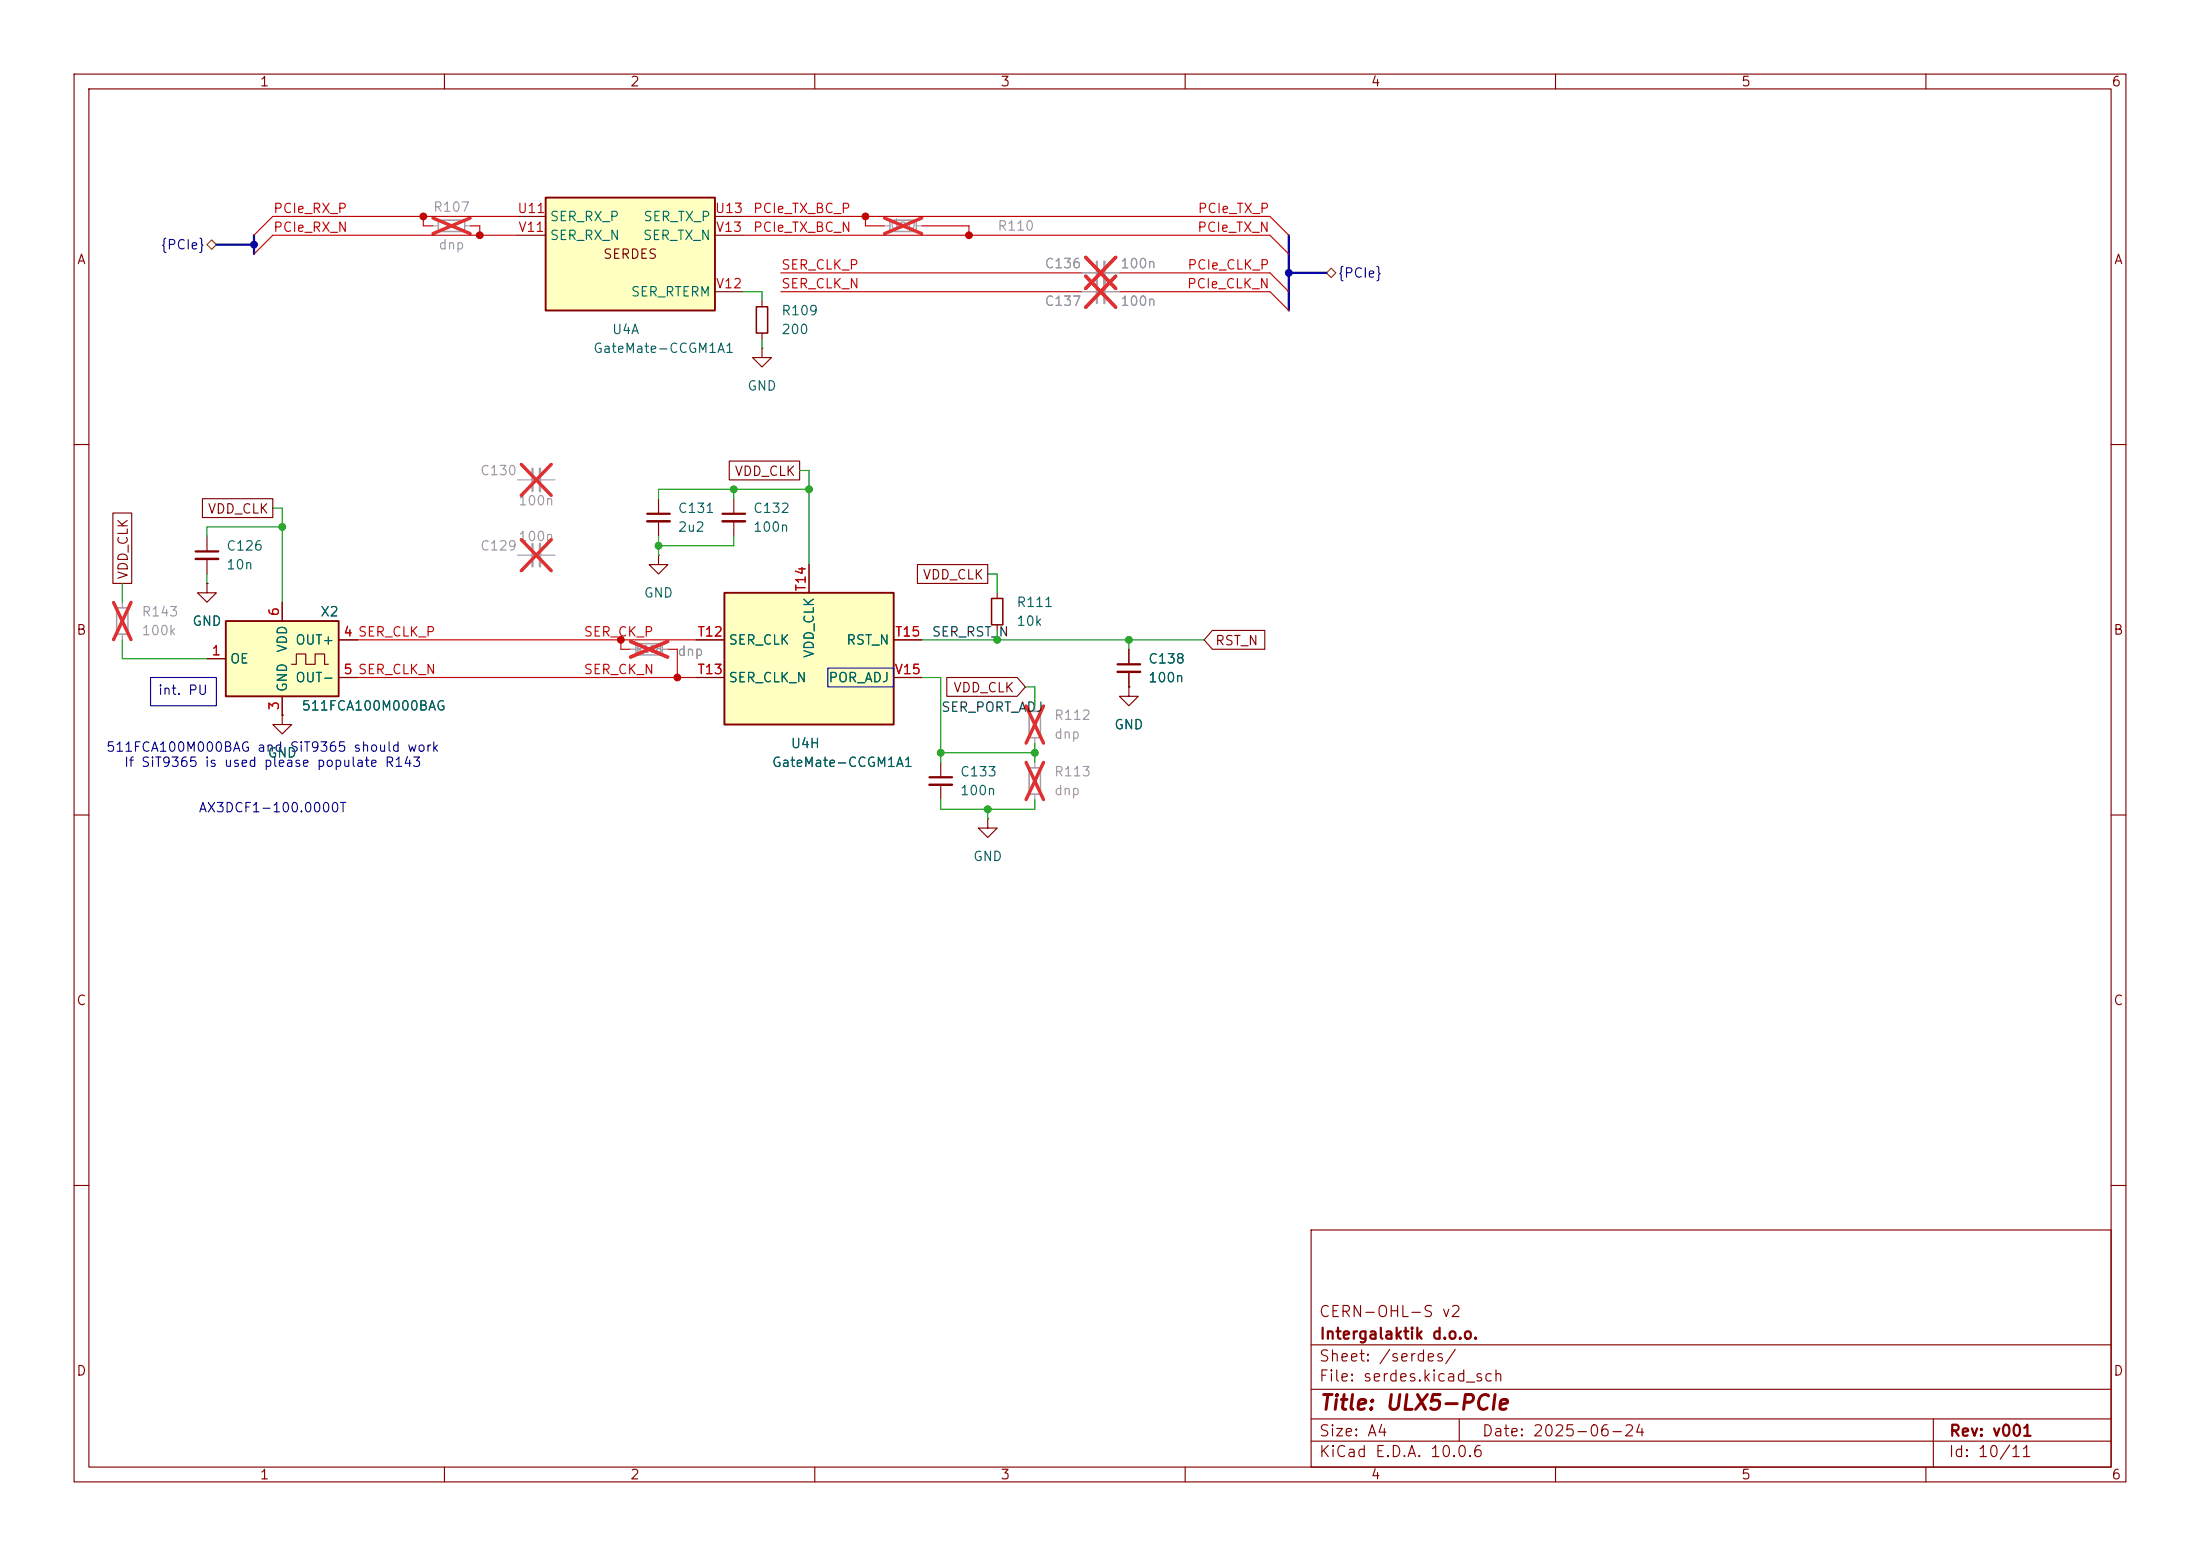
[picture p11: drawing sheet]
<svg xmlns="http://www.w3.org/2000/svg" width="297mm" height="210mm" viewBox="0 0 297 210" stroke-linecap="round" stroke-linejoin="round" font-family="sans-serif">
<g fill="none" stroke="#840000" stroke-width=".15">
<path d="M10 10h277v190h-277zM12 12h273v186h-273zM60 10v2M110 10v2M160 10v2M210 10v2M260 10v2M102.9 40.6v.8M102.9 45v.7M10 60h2M27.9 78.7v1.3h1.3l-1.3 1.3-1.2-1.3h1.2M27.9 78.7h.1"/>
<path d="M88.9 74.9v1.3h1.3l-1.3 1.3-1.3-1.3h1.3M88.9 74.9h.1M88.9 67.3v2M88.9 70.4v2M285 60h2M38.1 96.5v1.3h1.3l-1.3 1.3-1.3-1.3h1.3M38.1 96.5h.1M134.6 80v.8M134.6 84.3v.8M10 110h2M285 110h2M10 160h2"/>
<path d="M177 166h108v32h-108zM285 160h2M60 198v2M110 198v2M160 198v2M177 194.5h108M177 191.5h108M177 187.5h108M177 181.5h108M197 191.5v3M210 198v2M260 198v2"/>
<path d="M261 191.5v6.5"/>
</g>
<path d="M102.1 41.4h1.5v3.6h-1.5zM133.9 80.8h1.5v3.5h-1.5z" fill="none" stroke="#840000" stroke-width=".2"/>
<path d="M71.9 63.2v3.1M71.9 73.4v3.1" fill="none" stroke="#a1a1a1" stroke-width=".3"/>
<path d="M72.9 63.2v3.1M72.9 73.4v3.1" fill="none" stroke="#a1a1a1" stroke-width=".33"/>
<path d="M69.8 64.8h2.1M69.8 74.9h2.1M72.9 64.8h2M72.9 74.9h2M16.5 81.3v.7M16.5 85.6v.8M85.1 87.6h.8M89.4 87.6h.8" fill="none" stroke="#a1a1a1" stroke-width=".15"/>
<path d="M70.4 62.7l4 4.2M70.4 72.8l4 4.2M74.4 62.7l-4 4.2M74.4 72.8l-4 4.2M15.3 81.3l2.4 5M17.7 81.3l-2.4 5M85.1 86.6l5 2.1M90.1 86.6l-5 2.1" fill="none" stroke="#e12e31" stroke-width=".46"/>
<path d="M87.4 69.3h3" fill="none" stroke="#840000" stroke-width=".3"/>
<path d="M87.4 70.4h3" fill="none" stroke="#840000" stroke-width=".33"/>
<path d="M15.7 82h1.6v3.6h-1.6zM85.9 86.9h3.5v1.5h-3.5z" fill="none" stroke="#a1a1a1" stroke-width=".2"/>
<path d="M30.5 83.8h15.2v10.2h-15.2z" fill="#ffffc2"/>
<path d="M30.5 83.8h15.2v10.2h-15.2z" fill="none" stroke="#840000" stroke-width=".25"/>
<path d="M27.9 72.4v2M27.9 75.4v2.1M99.1 67.3v2M99.1 70.4v2M27.9 88.9h2.6M38.1 81.3v2.5M38.1 94v2.5M39.4 89.7h.6v-1.4h1.3v1.4h1.2v-1.4h1.3v1.4h.5M45.7 86.4h2.6M45.7 91.4h2.6M152.4 87.6v2.1M152.4 90.7v2" fill="none" stroke="#840000" stroke-width=".15"/>
<path d="M26.4 74.4h3.1M97.5 69.3h3.1M150.9 89.7h3" fill="none" stroke="#840000" stroke-width=".3"/>
<path d="M26.4 75.4h3.1M97.5 70.4h3.1M150.9 90.7h3" fill="none" stroke="#840000" stroke-width=".33"/>
<path d="M97.8 80h22.8v17.8h-22.8z" fill="#ffffc2"/>
<path d="M97.8 80h22.8v17.8h-22.8z" fill="none" stroke="#840000" stroke-width=".25"/>
<g fill="none" stroke="#840000" stroke-width=".15">
<path d="M102.9 47v1.3h1.2l-1.2 1.2-1.3-1.2h1.3M102.9 47h.1M109.2 76.2v3.8M94 86.4h3.8M94 91.4h3.8M120.6 86.4h3.9M120.6 91.4h3.9M152.4 92.7v1.3h1.3l-1.3 1.3-1.3-1.3h1.3M152.4 92.7h.1M127 102.9v2M127 105.9v2.1M133.3 110.5v1.3h1.3l-1.3 1.2-1.2-1.2h1.2"/>
<path d="M133.3 110.5h.1"/>
</g>
<path d="M138.9 96h1.6v3.6h-1.6zM138.9 103.6h1.6v3.6h-1.6z" fill="none" stroke="#a1a1a1" stroke-width=".2"/>
<path d="M139.7 95.3v.7M139.7 99.6v.7M139.7 102.9v.7M139.7 107.2v.8" fill="none" stroke="#a1a1a1" stroke-width=".15"/>
<path d="M138.5 95.3l2.4 5M140.9 95.3l-2.4 5M138.5 102.9l2.4 5M140.9 102.9l-2.4 5" fill="none" stroke="#e12e31" stroke-width=".46"/>
<path d="M125.5 104.9h3" fill="none" stroke="#840000" stroke-width=".3"/>
<path d="M125.5 105.9h3" fill="none" stroke="#840000" stroke-width=".33"/>
<path d="M73.7 26.7h22.8v15.2h-22.8z" fill="#ffffc2"/>
<path d="M73.7 26.7h22.8v15.2h-22.8z" fill="none" stroke="#840000" stroke-width=".25"/>
<g fill="none" stroke="#840000" stroke-width=".15">
<path d="M69.8 29.2h3.9M69.8 31.8h3.9M96.5 29.2h3.8M96.5 31.8h3.8M96.5 39.4h3.8M15.2 69.2h2.6v9.5h-2.6zM27.3 67.3h9.5v2.6h-9.5zM27.9 78.7h.1M98.5 62.2h9.4v2.6h-9.4zM109.2 76.2v3.8M123.9 76.2h9.4v2.5h-9.4zM27.9 88.9h2.6"/>
<path d="M38.1 96.5h.1M38.1 81.3v2.5M38.1 94v2.5M45.7 86.4h2.6M45.7 91.4h2.6M94 86.4h3.8M94 91.4h3.8M120.6 86.4h3.9M120.6 91.4h3.9M127.8 91.4h9.5l1.1 1.3-1.1 1.3h-9.5zM152.4 92.7h.1M152.4 87.6v2.1"/>
<path d="M152.4 90.7v2M163.7 85.1h7.1v2.5h-7.1l-1.1-1.2z"/>
</g>
<path d="M59.2 29.7h3.5v1.5h-3.5zM120.1 29.7h3.6v1.5h-3.6z" fill="none" stroke="#a1a1a1" stroke-width=".2"/>
<path d="M58.4 30.5h.8M62.7 30.5h.8M119.4 30.5h.7M123.7 30.5h.8M146 36.8h2.1M146 39.4h2.1M149.1 36.8h2M149.1 39.4h2M85.1 87.6h.8M89.4 87.6h.8" fill="none" stroke="#a1a1a1" stroke-width=".15"/>
<path d="M58.5 29.4l5 2.1M63.5 29.4l-5 2.1M119.4 29.4l5 2.1M124.4 29.4l-5 2.1M146.6 34.7l4 4.2M146.6 37.3l4 4.2M150.6 34.7l-4 4.2M150.6 37.3l-4 4.2M85.1 86.6l5 2.1M90.1 86.6l-5 2.1" fill="none" stroke="#e12e31" stroke-width=".46"/>
<path d="M148.1 35.3v5.6" fill="none" stroke="#a1a1a1" stroke-width=".3"/>
<path d="M149.1 35.3v5.6" fill="none" stroke="#a1a1a1" stroke-width=".33"/>
<path d="M27.9 33l.7-.6 .6 .6-.6 .7zM179.1 36.8l.6-.6 .6 .6-.6 .7z" fill="none" stroke="#725600" stroke-width=".15"/>
<path d="M29.2 33h5.1M34.3 31.8v2.5M174 31.8v10.1M174 36.8h5.1" fill="none" stroke="#000084" stroke-width=".3"/>
<g fill="none" stroke="#009600" stroke-width=".15">
<path d="M100.3 39.4h2.6v1.2M102.9 45.7v1.3M16.5 78.7v2.6M27.9 77.5v1.2M36.8 68.6h1.3v12.7M38.1 71.1h-10.2v1.3M88.9 72.4v2.5M99.1 66v1.3M99.1 72.4v1.3h-10.2M107.9 63.5h1.3v12.7M109.2 66h-20.3v1.3M133.3 77.5h1.3v2.5"/>
<path d="M16.5 86.4v2.5h11.4M124.5 91.4h2.5v11.5M124.5 86.4h38.1M134.6 85.1v1.3M138.4 92.7h1.3v2.6M152.4 86.4v1.2M127 108v1.2h12.7v-1.2M127 101.6h12.7M133.3 109.2v1.3M139.7 100.3v2.6"/>
</g>
<g fill="none" stroke="#c20000" stroke-width=".15">
<path d="M57.1 29.2v1.3h1.3M63.5 30.5h1.3v1.3M69.8 31.8h-33l-2.5 2.5M69.8 29.2h-33l-2.5 2.6M100.3 31.8h71.1l2.6 2.5M100.3 29.2h71.1l2.6 2.6M105.4 36.8h40.6M105.4 39.4h40.6M116.8 29.2v1.3h2.6M124.5 30.5h6.3v1.3M151.1 36.8h20.3l2.6 2.6M151.1 39.4h20.3l2.6 2.5"/>
<path d="M48.3 91.4h45.7M48.3 86.4h45.7M83.8 86.4v1.2h1.3M90.2 87.6h1.2v3.8"/>
</g>
<path d="M20.3 91.4h8.9v3.9h-8.9zM111.8 90.2h8.8v2.5h-8.8z" fill="none" stroke="#0000c2" stroke-width=".15"/>
<g fill="#c20000" stroke="#c20000" stroke-width=".14">
<circle cx="130.8" cy="31.8" r=".46"/>
<circle cx="116.8" cy="29.2" r=".46"/>
<circle cx="83.8" cy="86.4" r=".46"/>
<circle cx="91.4" cy="91.4" r=".46"/>
<circle cx="57.1" cy="29.2" r=".46"/>
<circle cx="64.8" cy="31.8" r=".46"/>
</g>
<g fill="#000084" stroke="#000084" stroke-width=".14">
<circle cx="174" cy="36.8" r=".46"/>
<circle cx="34.3" cy="33" r=".46"/>
</g>
<g fill="#009600" stroke="#009600" stroke-width=".14">
<circle cx="38.1" cy="71.1" r=".46"/>
<circle cx="152.4" cy="86.4" r=".46"/>
<circle cx="134.6" cy="86.4" r=".46"/>
<circle cx="133.3" cy="109.2" r=".46"/>
<circle cx="139.7" cy="101.6" r=".46"/>
<circle cx="127" cy="101.6" r=".46"/>
<circle cx="88.9" cy="73.7" r=".46"/>
<circle cx="109.2" cy="66" r=".46"/>
<circle cx="99.1" cy="66" r=".46"/>
</g>
<text font-size="2" fill="#840000" x="178" y="190.8">Title: ULX5-PCIe</text>
<g font-size="1.5" fill="#840000">
<text x="178" y="178.1">CERN-OHL-S v2</text>
<text x="178" y="184.1">Sheet: /serdes/</text>
<text x="178" y="181.1">Intergalaktik d.o.o.</text>
<text x="178" y="186.8">File: serdes.kicad_sch</text>
<text x="178" y="197">KiCad E.D.A. 10.0.6</text>
<text x="178" y="194.2">Size: A4</text>
<text x="200" y="194.2">Date: 2025-06-24</text>
<text x="263" y="197">Id: 10/11</text>
<text x="263" y="194.2">Rev: v001</text>
</g>
<g font-size="1.3" fill="#840000">
<text x="35" y="12">1</text>
<text x="85" y="12">2</text>
<text x="135" y="12">3</text>
<text x="185" y="12">4</text>
<text x="235" y="12">5</text>
<text x="285" y="12">6</text>
<text x="10.3" y="36">A</text>
<text x="81.3" y="35.3">SERDES</text>
<text x="285.3" y="36">A</text>
<text x="99.1" y="64.6">VDD_CLK</text>
<text x="28" y="69.6">VDD_CLK</text>
<text x="17.6" y="78.3" transform="rotate(-90 17.6 78.3)">VDD_CLK</text>
<text x="124.5" y="78.5">VDD_CLK</text>
<text x="10.2" y="86">B</text>
<text x="164" y="87.4">RST_N</text>
<text x="285.2" y="86">B</text>
<text x="128.6" y="93.8">VDD_CLK</text>
<text x="10.2" y="136">C</text>
<text x="285.2" y="136">C</text>
<text x="10.2" y="186">D</text>
<text x="285.2" y="186">D</text>
<text x="35" y="200">1</text>
<text x="85" y="200">2</text>
<text x="135" y="200">3</text>
<text x="185" y="200">4</text>
<text x="235" y="200">5</text>
<text x="285" y="200">6</text>
</g>
<g font-size="1.3" fill="#c20000">
<text x="36.8" y="29.1">PCIe_RX_P</text>
<text x="101.6" y="29.1">PCIe_TX_BC_P</text>
<text x="161.6" y="29.1">PCIe_TX_P</text>
<text x="36.8" y="31.6">PCIe_RX_N</text>
<text x="101.6" y="31.6">PCIe_TX_BC_N</text>
<text x="161.5" y="31.6">PCIe_TX_N</text>
<text x="105.4" y="36.7">SER_CLK_P</text>
<text x="105.4" y="39.2">SER_CLK_N</text>
<text x="160.2" y="39.2">PCIe_CLK_N</text>
<text x="160.2" y="36.7">PCIe_CLK_P</text>
<text x="78.7" y="86.2">SER_CK_P</text>
<text x="78.7" y="91.3">SER_CK_N</text>
</g>
<g font-size="1.3" fill="#989898">
<text x="58.4" y="28.9">R107</text>
<text x="59.1" y="34">dnp</text>
<text x="120.1" y="31.2">dnp</text>
<text x="134.6" y="31.4">R110</text>
<text x="140.9" y="36.5">C136</text>
<text x="140.9" y="41.6">C137</text>
<text x="151.2" y="36.5">100n</text>
<text x="151.2" y="41.6">100n</text>
<text x="64.7" y="64.5">C130</text>
<text x="69.9" y="68.5">100n</text>
<text x="64.7" y="74.6">C129</text>
<text x="69.9" y="73.4">100n</text>
<text x="19" y="83.5">R143</text>
<text x="19" y="86.1">100k</text>
<text x="91.4" y="88.8">dnp</text>
<text x="142.2" y="97.5">R112</text>
<text x="142.2" y="100">dnp</text>
<text x="142.2" y="105.1">R113</text>
<text x="142.2" y="107.6">dnp</text>
</g>
<g font-size="1.3" fill="#a90000">
<text x="69.8" y="29.1">U11</text>
<text x="96.4" y="29.1">U13</text>
<text x="69.9" y="31.6">V11</text>
<text x="96.5" y="31.6">V13</text>
<text x="96.5" y="39.2">V12</text>
<text x="38" y="83.3" transform="rotate(-90 38 83.3)">6</text>
<text x="109.1" y="79.9" transform="rotate(-90 109.1 79.9)">T14</text>
<text x="28.5" y="88.8">1</text>
<text x="46.3" y="86.2">4 SER_CLK_P</text>
<text x="46.3" y="86.2">4</text>
<text x="94.1" y="86.2">T12</text>
<text x="120.7" y="86.2">T15</text>
<text x="38" y="96" transform="rotate(-90 38 96)">3</text>
<text x="46.3" y="91.3">5 SER_CLK_N</text>
<text x="46.3" y="91.3">5</text>
<text x="94.1" y="91.3">T13</text>
<text x="120.7" y="91.3">V15</text>
</g>
<g font-size="1.3" fill="#000084">
<text x="21.6" y="34">{PCIe}</text>
<text x="180.5" y="37.8">{PCIe}</text>
</g>
<g font-size="1.3" fill="#006464">
<text x="74.1" y="30.2">SER_RX_P</text>
<text x="74.1" y="32.7">SER_RX_N</text>
<text x="86.7" y="32.7">SER_TX_N</text>
<text x="86.8" y="30.2">SER_TX_P</text>
<text x="85.1" y="40.3">SER_RTERM</text>
<text x="80" y="48">GateMate-CCGM1A1</text>
<text x="82.5" y="45.4">U4A</text>
<text x="105.4" y="42.9">R109</text>
<text x="105.4" y="45.4">200</text>
<text x="100.8" y="53">GND</text>
<text x="91.4" y="69.5">C131</text>
<text x="101.6" y="69.5">C132</text>
<text x="30.5" y="74.6">C126</text>
<text x="30.5" y="77.2">10n</text>
<text x="91.4" y="72.1">2u2</text>
<text x="101.6" y="72.1">100n</text>
<text x="43.2" y="83.5">X2</text>
<text x="86.8" y="81">GND</text>
<text x="137.1" y="82.2">R111</text>
<text x="25.9" y="84.8">GND</text>
<text x="31" y="89.9">OE</text>
<text x="39.1" y="88.2" transform="rotate(-90 39.1 88.2)">VDD</text>
<text x="39.8" y="87.3">OUT+</text>
<text x="98.3" y="87.3">SER_CLK</text>
<text x="110.2" y="88.9" transform="rotate(-90 110.2 88.9)">VDD_CLK</text>
<text x="114.2" y="87.3">RST_N</text>
<text x="137.1" y="84.8">10k</text>
<text x="154.9" y="89.9">C138</text>
<text x="39.1" y="93.5" transform="rotate(-90 39.1 93.5)">GND</text>
<text x="39.8" y="92.4">OUT-</text>
<text x="98.3" y="92.4">SER_CLK_N</text>
<text x="111.8" y="92.4">POR_ADJ</text>
<text x="154.9" y="92.4">100n</text>
<text x="40.6" y="96.2">511FCA100M000BAG</text>
<text x="106.7" y="101.3">U4H</text>
<text x="150.3" y="98.8">GND</text>
<text x="36" y="102.6">GND</text>
<text x="104.1" y="103.8">GateMate-CCGM1A1</text>
<text x="129.5" y="105.1">C133</text>
<text x="129.5" y="107.6">100n</text>
<text x="131.3" y="116.5">GND</text>
</g>
<g font-size="1.3" fill="#0f0f0f">
<text x="125.7" y="86.2">SER_RST_N</text>
<text x="127" y="96.4">SER_PORT_ADJ</text>
</g>
<g font-size="1.3" fill="#0000c2">
<text x="21.2" y="94.1">int. PU</text>
<text x="14.2" y="101.8">511FCA100M000BAG and SiT9365 should work</text>
<text x="16.7" y="103.8">If SiT9365 is used please populate R143</text>
<text x="26.7" y="110">AX3DCF1-100.0000T</text>
</g>
<text font-size=".9" fill="#989898" x="85.8" y="88.3">R108</text>
</svg>
